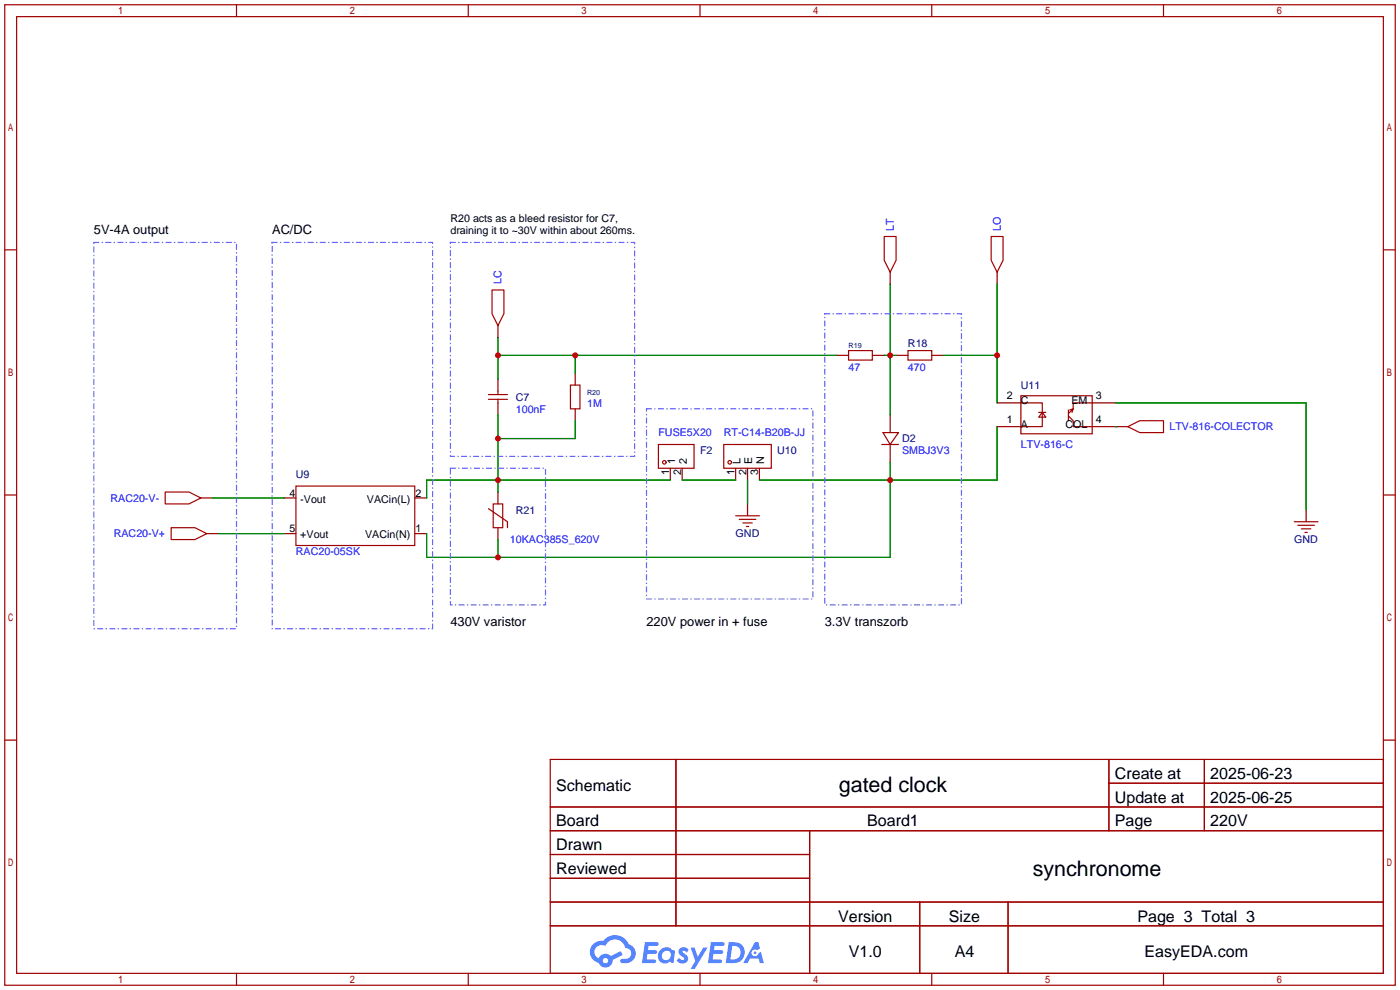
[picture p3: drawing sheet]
<svg xmlns="http://www.w3.org/2000/svg" width="299mm" height="212mm" viewBox="0 0 299 212" stroke-linecap="round" stroke-linejoin="round" font-family="sans-serif">
<g fill="none" stroke="#a10000" stroke-width=".25">
<path d="M1 1h297.2v209.6h-297.2zM3.6 3.6h292.1v204.4h-292.1zM50.5 1v2.6M100.1 1v2.6M149.6 1v2.6M199.1 1v2.6M248.7 1v2.6M1 53.4h2.6M295.7 53.4h2.5M1 105.8h2.6M295.7 105.8h2.5M1 158.2h2.6"/>
<path d="M295.7 158.2h2.5M117.6 162.3h178.1v45.7h-178.1zM117.6 172.5h178.1M117.6 177.5h178.1M144.5 162.3v35.6M173 177.5v30.5M237 162.3v15.2M237 167.4h58.7M257.4 162.3v15.2M117.6 182.6h55.4M117.6 192.8h178.1M117.6 187.7h55.4"/>
<path d="M117.6 197.9h178.1M196.6 192.8v15.2M215.4 192.8v15.2M50.5 208v2.6M100.1 208v2.6M149.6 208v2.6M199.1 208v2.6M248.7 208v2.6"/>
</g>
<g fill="#5487ff">
<path d="M145.3 202.7a1.3 1.3 0 0 1 1.9 .3l-.4 .6a.54 .54 0 0 0-.9-.2l.1 .2a1.34 1.34 0 0 1 .9 1.8 1.47 1.47 0 0 1-2.3-.1l.5-.6 .8 .5a.31 .31 0 0 0 .4-.3 .31 .31 0 0 0-.3-.4 1.12 1.12 0 0 1-.7-1.8z"/>
<path d="M147.6 202.5h.9l.6 2 1.2-2h.9l-2.7 4.6h-.9l1-1.7z"/>
<path d="M137.8 201.4h1.7a1.31 1.31 0 0 1 1.2 .2 .4 .4 0 0 1-.3 .5l-1.8 .1-.1 .9h1.6a.4 .4 0 0 1 .4 .4 .4 .4 0 0 1-.5 .4h-1.6l-.2 1.2h1.4a.46 .46 0 0 1 .5 0 .46 .46 0 0 1 .1 .5l-.4 .2h-2.6z"/>
<path d="M151.9 201.4h1.7a1.32 1.32 0 0 1 1.2 .2 .39 .39 0 0 1-.3 .5l-1.8 .1-.1 .9h1.6a.4 .4 0 0 1 .4 .4 .4 .4 0 0 1-.4 .4h-1.7l-.2 1.2h1.4a.46 .46 0 0 1 .5 0 .46 .46 0 0 1 .1 .5l-.4 .2h-2.6z"/>
<path d="M161.3 201.4h.8l.3 1.3-.6 .4a.75 .75 0 0 0-1.1 .3 .75 .75 0 0 0 .5 1 .75 .75 0 0 0 .9-.7l.5-.2 .6 2.3h-.8l-.3-.9h-1.8l-.5 .9h-1z"/>
<path d="M155.7 201.4l-.6 4.4h1.5a2.27 2.27 0 0 0 2.6-2.2 2.27 2.27 0 0 0-2.7-2.2zM156.5 202.1a1.5 1.5 0 0 1 1.8 1.6 1.5 1.5 0 0 1-1.9 1.4h-.3z"/>
<path d="M141.2 203a1.6 1.6 0 0 0-.3 2.3 1.6 1.6 0 0 0 2.3 .2l.7 .3 .3-2.4-.1-.3-.5-.1a1.58 1.58 0 0 0-2.4 0zM141.8 203.5a.98 .98 0 0 1 1.6 .4 .98 .98 0 0 1-1.1 1.3 .94 .94 0 0 1-.9-.7 .94 .94 0 0 1 .4-1z"/>
<path d="M126.8 201.8a2.37 2.37 0 0 0 1.1 4 1.54 1.54 0 0 0 1.8 1 1.54 1.54 0 0 0 1.2-1.6l2.2-1.1-.5-.8-2 1a1.57 1.57 0 0 0-2.7 .5 1.5 1.5 0 0 1-.7-2.1 1.5 1.5 0 0 1 2.2-.5 2.23 2.23 0 0 1 2.3-1.4 2.23 2.23 0 0 1 2 1.8 1.16 1.16 0 0 1 1.2 1.1 1.16 1.16 0 0 1-1.1 1.2h-.7a.47 .47 0 0 0-.5 .4 .47 .47 0 0 0 .4 .5 2.17 2.17 0 0 0 2.5-.9 2.17 2.17 0 0 0-.3-2.7l-.8-.4a3.2 3.2 0 0 0-5.5-.7l-1.1 .1zM128.8 205.3a.6 .6 0 0 1 1.2 0 .6 .6 0 0 1-1.2 0z"/>
<circle cx="161.4" cy="203.6" r=".28"/>
</g>
<g fill="none" stroke="#870000" stroke-width=".25">
<path d="M190.2 58.2v2.5M213.1 58.2v2.5M106.4 69.6v2.5M122.9 79.8v2.5M178.8 75.9h2.6M186.4 75.9h2.6M191.5 75.9h2.6M199.1 75.9h2.6M106.4 81v2.6M106.4 86.1v2.5M122.9 87.4v2.5M190.2 88.6v3.9"/>
<path d="M190.2 95v3.8M213.1 91.2h5.1M213.1 86.1h5.1M233.4 91.2h7.6M233.4 86.1h5.1M42.9 106.4h2.6M44.2 114h2.5M60.7 114h2.5M60.7 106.4h2.5M88.6 114h2.6M88.6 106.4h2.6M106.4 105.2v2.5"/>
<path d="M106.4 112.8v2.5M143.3 100.1v2.5M145.8 100.1v2.5M157.2 100.1v2.5M159.8 100.1v2.5M159.8 107.7v2.5M162.3 100.1v2.5M279.1 109v2.5"/>
</g>
<g fill="none" stroke="#a10000" stroke-width=".25">
<path d="M189 50.5h2.5v5.1l-1.3 2.6-1.2-2.6zM211.8 50.5h2.6v5.1l-1.3 2.6-1.3-2.6zM105.2 62h2.5v5.1l-1.3 2.5-1.2-2.5zM181.4 74.9h5v2.1h-5zM194.1 74.9h5v2.1h-5zM104.4 85.3h4.1M104.4 84.3h4.1M106.4 83.6v.7M106.4 85.3v.8M121.9 82.3h2.1v5.1h-2.1zM140.7 95h7.6v5.1h-7.6zM154.7 95h10.1v5.1h-10.1z"/>
<path d="M188.5 95h3.5M188.7 92.5h3.3l-1.8 2.5zM218.2 84.6h15.2v8.1h-15.2zM218.2 86.1h4.6v5.1h-4.6M222 88.1h1.5M222.8 88.1l.7 1.1h-1.5zM228.3 88.9l1.1 1v1.3h4M228.3 87.6v2.3M229.1 88.1l.3-.7-1.1 1M233.4 86.1h-4v1.3l-.8 .2M241 91.2l2.6-1.3h5.1v2.6h-5.1zM35.3 105.2h5.1l2.5 1.2-2.5 1.3h-5.1z"/>
<path d="M36.6 112.8h5.1l2.5 1.2-2.5 1.3h-5.1zM63.2 103.9h25.4v12.7h-25.4zM104.4 108.7l4.1 2.8v1.3M105.4 107.7h2v5.1h-2zM157.2 110.2h5.1M158 111h3.5M158.7 111.8h2.1M159.5 112.5h.5M276.6 111.5h5.1M277.4 112.3h3.5M278.1 113h2.1M278.9 113.8h.5"/>
<circle cx="142" cy="98.8" r=".38"/>
<circle cx="156" cy="98.8" r=".38"/>
</g>
<g fill="none" stroke="#008700" stroke-width=".25">
<path d="M106.4 72.1v8.9M106.4 75.9h72.4M122.9 75.9v3.9M189 75.9h2.5M190.2 60.7v27.9M201.7 75.9h11.4M213.1 60.7v25.4M106.4 88.6v16.6M122.9 89.9v3.8h-16.5M190.2 98.8v20.3h-99v-5.1M213.1 91.2v11.4h-50.8M238.5 91.2h.1"/>
<path d="M238.5 86.1h40.6v22.9M45.5 106.4h15.2M46.7 114h14M106.4 115.3v3.8M143.3 102.6h-52.1v3.8M145.8 102.6h11.4M159.8 102.6v5.1"/>
</g>
<path d="M20.1 51.8h30.4v82.6h-30.4zM58.2 51.8h34.3v82.6h-34.3zM96.3 51.8h39.3v45.7h-39.3zM176.3 67.1h29.2v62.2h-29.2zM138.2 87.4h35.5v40.6h-35.5zM96.3 100.1h20.3v29.2h-20.3z" fill="none" stroke="#66f" stroke-width=".25" stroke-dasharray="1 .8 0 .8"/>
<g fill="#c00">
<circle cx="106.4" cy="102.6" r=".63"/>
<circle cx="106.4" cy="93.7" r=".63"/>
<circle cx="106.4" cy="119.1" r=".63"/>
<circle cx="190.2" cy="102.6" r=".63"/>
<circle cx="190.2" cy="75.9" r=".63"/>
<circle cx="106.4" cy="75.9" r=".63"/>
<circle cx="122.9" cy="75.9" r=".63"/>
<circle cx="213.1" cy="75.9" r=".63"/>
</g>
<g font-size="4.6">
<text x="179.3" y="169.3">gated clock</text>
<text x="220.7" y="187.1">synchronome</text>
</g>
<g font-size="3.4">
<text x="238.3" y="166.5">Create at</text>
<text x="258.7" y="166.5">2025-06-23</text>
<text x="118.9" y="169">Schematic</text>
<text x="238.3" y="171.6">Update at</text>
<text x="258.7" y="171.6">2025-06-25</text>
<text x="118.9" y="176.6">Board</text>
<text x="185.3" y="176.6">Board1</text>
<text x="238.3" y="176.6">Page</text>
<text x="258.7" y="176.6">220V</text>
<text x="118.9" y="181.7">Drawn</text>
<text x="118.9" y="186.8">Reviewed</text>
<text x="179.1" y="197">Version</text>
<text x="202.8" y="197">Size</text>
<text x="243.1" y="197">Page 3 Total 3</text>
<text x="181.4" y="204.6">V1.0</text>
<text x="204" y="204.6">A4</text>
<text x="244.6" y="204.6">EasyEDA.com</text>
</g>
<g font-size="2.7">
<text x="20.1" y="50">5V-4A output</text>
<text x="58.2" y="50">AC/DC</text>
<text x="96.3" y="133.8">430V varistor</text>
<text x="138.2" y="133.8">220V power in + fuse</text>
<text x="176.3" y="133.8">3.3V transzorb</text>
</g>
<g font-size="2.3">
<text x="96.3" y="47.5">R20 acts as a bleed resistor for C7,</text>
<text x="96.3" y="50.1">draining it to ~30V within about 260ms.</text>
<text x="215.2" y="85.4">2</text>
<text x="218.2" y="86.4">C</text>
<text x="229" y="86.4">EM</text>
<text x="234.2" y="85.4">3</text>
<text x="215.2" y="90.5">1</text>
<text x="218.2" y="91.5">A</text>
<text x="227.7" y="91.5">COL</text>
<text x="234.2" y="90.5">4</text>
<text x="143" y="101.5" transform="rotate(-90 143 101.5)">1</text>
<text x="144.3" y="99.1" transform="rotate(-90 144.3 99.1)">1</text>
<text x="145.5" y="101.5" transform="rotate(-90 145.5 101.5)">2</text>
<text x="146.8" y="99.1" transform="rotate(-90 146.8 99.1)">2</text>
<text x="157" y="101.5" transform="rotate(-90 157 101.5)">1</text>
<text x="158.2" y="99.1" transform="rotate(-90 158.2 99.1)">L</text>
<text x="159.5" y="101.5" transform="rotate(-90 159.5 101.5)">2</text>
<text x="160.8" y="99.1" transform="rotate(-90 160.8 99.1)">E</text>
<text x="162.1" y="101.5" transform="rotate(-90 162.1 101.5)">3</text>
<text x="163.3" y="99.1" transform="rotate(-90 163.3 99.1)">N</text>
<text x="61.8" y="106.2">4</text>
<text x="64.2" y="107.4">-Vout</text>
<text x="78.4" y="107.4">VACin(L)</text>
<text x="88.8" y="106.2">2</text>
<text x="61.8" y="113.8">5</text>
<text x="88.8" y="113.8">1</text>
<text x="64.2" y="115.1">+Vout</text>
<text x="78" y="115.1">VACin(N)</text>
</g>
<g font-size="2.3" fill="#00f">
<text x="191" y="49.3" transform="rotate(-90 191 49.3)">LT</text>
<text x="213.9" y="49.3" transform="rotate(-90 213.9 49.3)">LO</text>
<text x="107.2" y="60.7" transform="rotate(-90 107.2 60.7)">LC</text>
<text x="181.4" y="79.3">47</text>
<text x="194.1" y="79.3">470</text>
<text x="110.2" y="88.2">100nF</text>
<text x="125.5" y="86.9">1M</text>
<text x="140.7" y="93.2">FUSE5X20</text>
<text x="154.7" y="93.2">RT-C14-B20B-JJ</text>
<text x="218.2" y="95.8">LTV-816-C</text>
<text x="249.9" y="92">LTV-816-COLECTOR</text>
<text x="192.8" y="97.1">SMBJ3V3</text>
<text x="23.6" y="107.2">RAC20-V-</text>
<text x="24.3" y="114.8">RAC20-V+</text>
<text x="63.2" y="118.6">RAC20-05SK</text>
<text x="109" y="116.1">10KAC385S_620V</text>
</g>
<g font-size="2.3" fill="#000080">
<text x="194.1" y="74.2">R18</text>
<text x="218.2" y="83.1">U11</text>
<text x="110.2" y="85.6">C7</text>
<text x="192.8" y="94.5">D2</text>
<text x="149.6" y="97.1">F2</text>
<text x="166.1" y="97.1">U10</text>
<text x="63.2" y="102.1">U9</text>
<text x="110.2" y="109.8">R21</text>
<text x="157.2" y="114.8">GND</text>
<text x="276.6" y="116.1">GND</text>
</g>
<g font-size="1.5" fill="#000080">
<text x="181.4" y="74.4">R19</text>
<text x="125.5" y="84.5">R20</text>
</g>
</svg>
